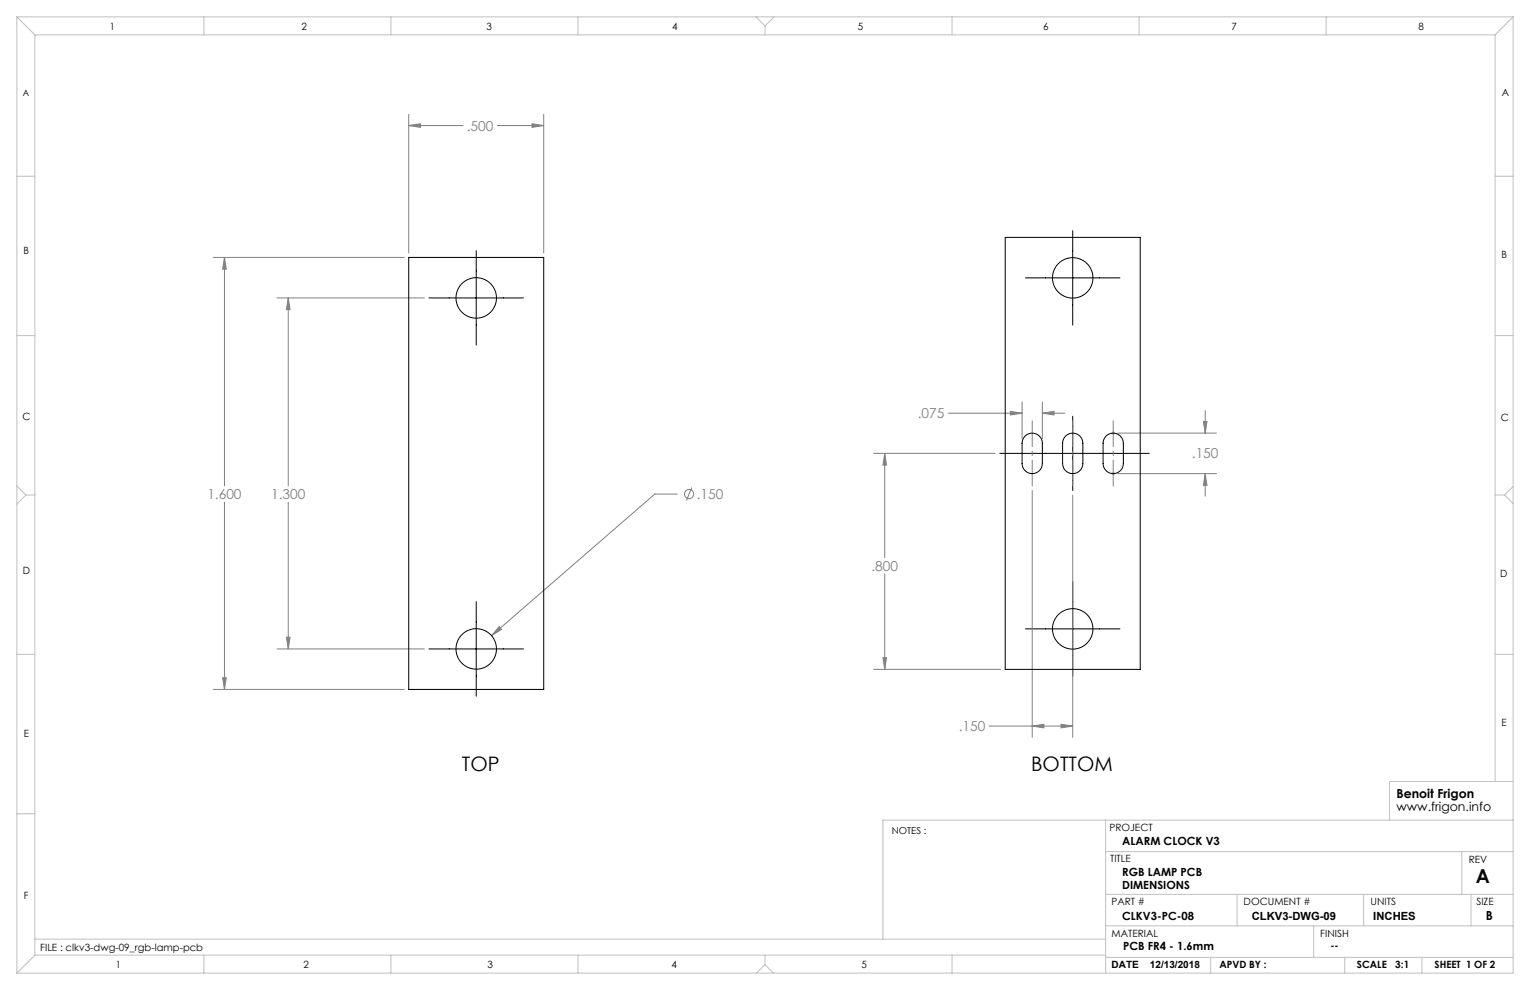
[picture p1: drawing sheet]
<svg xmlns="http://www.w3.org/2000/svg" width="432mm" height="279mm" viewBox="0 0 432 279" stroke-linecap="round" stroke-linejoin="round" font-family="sans-serif">
<g fill="none" stroke="#808080" stroke-width=".28">
<path d="M115.4 32.3v39.1M115.4 35.4h15.3M115.4 35.4l3.3-.5v1zM140.3 35.4h13.2M150.1 34.9l3.4 .5-3.4 .5zM153.5 32.3v39.1M60.2 72.7h53.9M63.4 72.7v64.4M63.4 72.7l.5 3.3h-1.1zM78.2 84.1h41.6M81.4 84.1v53M81.4 84.1l.5 3.3h-1.1z"/>
<path d="M267.6 116.6h20.9M285.2 116.1l3.3 .5-3.3 .5zM288.5 113.4v10.4M294.2 113.4v10.4M294.2 116.6h6.3M294.2 116.6l3.3-.5v1zM339.6 118.9h1l-.5 3.3zM340.1 115.9v6.3M191.2 139.4h-6.4l-46.1 40M195.2 137.6l-1.5 3.7M246.5 128h34.4M249.7 128v29.4"/>
<path d="M249.7 128l.5 3.3h-1zM291.3 138.4v69.7M302.7 139.7v68.4M315.4 122.2h27.9M315.4 133.7h27.9M340.1 133.7v6.3M340.1 133.7l.5 3.3h-1zM63.4 141.7v52.9M81.4 141.7v41.4M80.8 179.8h1.1l-.5 3.3zM140.9 176.9l.6 .7-2.8 1.8zM249.7 162v26.9"/>
<path d="M60.2 194.6h53.9M62.8 191.3h1.1l-.5 3.3zM78.2 183.1h41.6M246.5 188.9h35.9M249.2 185.6h1l-.5 3.3zM279.2 204.9h23.5M291.3 204.9l3.3-.5v1zM299.4 204.4l3.3 .5-3.3 .5z"/>
<circle cx="194.5" cy="139.4" r="1.29"/>
</g>
<g fill="none" stroke="#c0c0c0" stroke-width=".28">
<path d="M4.8 4.8l5 5M4.8 4.8h422.2M4.8 4.8v269.8M9.8 9.8h412.2M9.8 9.8v259.8M57.5 4.8v5M110.3 4.8v5M163.1 4.8v5M213.4 4.8l2.5 2.5M215.9 7.3v2.5M218.4 4.8l-2.5 2.5M268.7 4.8v5"/>
<path d="M321.5 4.8v5M374.3 4.8v5M422 9.8v210.7M427 4.8l-5 5M427 4.8v269.8h-422.2M4.8 49.7h5M422 49.7h5M4.8 94.7h5M422 94.7h5M4.8 137.1l2.5 2.6M7.3 139.7l-2.5 2.6M7.3 139.7h2.5"/>
<path d="M313.7 133.7h1M313.7 122.2h1M313.8 133.3l.7 .7M313.8 121.9l.7 .7M314.2 121.7v1M314.2 133.2v1M314.5 133.3l-.7 .7M314.5 121.9l-.7 .7M422 139.7h2.6M424.6 139.7l2.4 2.4M427 137.3l-2.4 2.4M4.8 184.7h5"/>
<path d="M422 184.7h5M4.8 229.7h5M312 231.5v43.1M427 231.5h-177.8v33.6M427 220.5h-34.8v11M312 240.3h115M312 252.4h115M349.1 252.4v8.9M384.9 252.4v8.9M412.6 240.3v12.1M415.2 252.4v8.9M9.8 265.1h302.2"/>
<path d="M9.8 269.6l-5 5M9.8 269.6h302.2M57.5 269.6v5M110.3 269.6v5M163.1 269.6v5M215.9 272.2l-2.4 2.4M215.9 272.2l2.4 2.4M215.9 269.6v2.6M268.7 269.6v5M312 270.2h115M312 261.3h115M341.7 270.2v4.4"/>
<path d="M370.8 261.3v8.9M379.5 270.2v4.4M401.3 270.2v4.4"/>
</g>
<path d="M134.4 70.7v26.7M289.4 78.4h26.7M302.7 65.1v26.7M121.1 84.1h26.6M302.7 117.5v20.9M282.1 128h42.2M134.4 169.8v26.7M289.4 177.5h26.7M302.7 164.1v26.7M121.1 183.1h26.6" fill="none" stroke="#000" stroke-width=".28"/>
<path d="M291.3 118.7v18.5M314.2 118.7v18.5M302.7 137.2v-18.5" fill="none" stroke="#808080" stroke-width=".28" stroke-dasharray="15.2 1.3 1.3 1.3" stroke-dashoffset="7.9"/>
<g fill="#808080">
<path d="M339.6 118.9h1l-.5 3.3zM340.1 133.7l.5 3.3h-1z"/>
<path d="M81.4 84.1l.5 3.3h-1.1zM80.8 179.8h1.1l-.5 3.3zM63.4 72.7l.5 3.3h-1.1zM62.8 191.3h1.1l-.5 3.3zM150.1 34.9l3.4 .5-3.4 .5zM115.4 35.4l3.3-.5v1zM140.9 176.9l-2.2 2.5 2.8-1.8zM294.2 116.6l3.3-.5v1zM285.2 116.1l3.3 .5-3.3 .5zM299.4 204.4l3.3 .5-3.3 .5zM291.3 204.9l3.3-.5v1zM249.7 128l.5 3.3h-1zM249.2 185.6h1l-.5 3.3z"/>
</g>
<g fill="none" stroke="#000" stroke-width=".28">
<path d="M115.4 72.7h38.1v121.9h-38.1zM283.7 67h38.1v121.9h-38.1zM289.2 123.2a2.86 2.86 0 0 1 3.1-.8 2.86 2.86 0 0 1 1.9 2.7v5.7a2.86 2.86 0 0 1-2.9 2.9 2.86 2.86 0 0 1-2.8-2.9v-6.2zM300.6 123.2a2.86 2.86 0 0 1 3.2-.8 2.86 2.86 0 0 1 1.8 2.7v5.7a2.86 2.86 0 0 1-2.9 2.9 2.86 2.86 0 0 1-2.8-2.9v-6.2zM312.1 123.2a2.86 2.86 0 0 1 3.1-.8 2.86 2.86 0 0 1 1.8 2.7v5.7a2.86 2.86 0 0 1-2.8 2.9 2.86 2.86 0 0 1-2.9-2.9l.1-6.2z"/>
<circle cx="302.7" cy="78.4" r="5.7"/>
<circle cx="134.4" cy="84.1" r="5.7"/>
<circle cx="302.7" cy="177.5" r="5.7"/>
<circle cx="134.4" cy="183.1" r="5.7"/>
</g>
<g font-size="5.6">
<text x="130.4" y="217.6">TOP</text>
<text x="291" y="217.6">BOTTOM</text>
</g>
<text font-size="5.4" x="416.5" y="249.1">A</text>
<g font-size="3.9" fill="#808080">
<text x="131.7" y="36.9">.500</text>
<text x="259" y="118.1">.075</text>
<text x="336.4" y="129.2">.150</text>
<text x="58.5" y="140.9">1.600</text>
<text x="76.5" y="140.9">1.300</text>
<text x="196.6" y="140.9">.150</text>
<text x="245.9" y="161.2">.800</text>
<text x="270.6" y="206.4">.150</text>
</g>
<g font-size="3.5">
<text x="394.1" y="225.3">Benoit Frigon</text>
<text x="394.1" y="228.8">www.frigon.info</text>
<text x="419.3" y="259.7">B</text>
</g>
<g font-size="3.2">
<text x="316.7" y="238.4">ALARM CLOCK V3</text>
<text x="316.7" y="247.3">RGB LAMP PCB</text>
<text x="316.7" y="250.8">DIMENSIONS</text>
<text x="316.7" y="259.7">CLKV3-PC-08</text>
<text x="353.3" y="259.7">CLKV3-DWG-09</text>
<text x="387.6" y="259.7">INCHES</text>
<text x="317" y="268.2">PCB FR4 - 1.6mm</text>
</g>
<g font-size="2.8">
<text x="31" y="8.5">1</text>
<text x="85.1" y="8.5">2</text>
<text x="137.3" y="8.5">3</text>
<text x="189.7" y="8.5">4</text>
<text x="242.1" y="8.5">5</text>
<text x="294.4" y="8.5">6</text>
<text x="347.6" y="8.5">7</text>
<text x="400.3" y="8.5">8</text>
<text x="423.8" y="27.2">A</text>
<text x="6.7" y="71.8">B</text>
<text x="423.8" y="72.8">B</text>
<text x="6.4" y="118.6">C</text>
<text x="423.5" y="118.9">C</text>
<text x="6.5" y="162.1">D</text>
<text x="423.4" y="163">D</text>
<text x="6.7" y="207.9">E</text>
<text x="423.7" y="204.9">E</text>
<text x="313.1" y="234.6">PROJECT</text>
<text x="313.3" y="243.2">TITLE</text>
<text x="414.5" y="243.6">REV</text>
<text x="6.7" y="253.8">F</text>
<text x="313.7" y="255.3">PART #</text>
<text x="351" y="255.3">DOCUMENT #</text>
<text x="386.8" y="255.3">UNITS</text>
<text x="416.7" y="255.3">SIZE</text>
<text x="11.4" y="268.4">FILE : clkv3-dwg-09_rgb-lamp-pcb</text>
<text x="313.7" y="264.6">MATERIAL</text>
<text x="372.6" y="264.5">FINISH</text>
<text x="375.5" y="267.9">--</text>
<text x="32.7" y="273.3">1</text>
<text x="85.7" y="273.3">2</text>
<text x="137.6" y="273.3">3</text>
<text x="189.6" y="273.3">4</text>
<text x="243.2" y="273.2">5</text>
<text x="313.7" y="273.3">DATE</text>
<text x="324.5" y="273.3">12/13/2018</text>
<text x="344.1" y="273.1">APVD BY :</text>
<text x="383" y="273.1">SCALE</text>
<text x="393.8" y="273.1">3:1</text>
<text x="404.9" y="273.1">SHEET 1 OF 2</text>
</g>
<text font-size="2.7" x="251.7" y="235.2">NOTES :</text>
<text font-size="2.5" x="6.4" y="27">A</text>
</svg>
